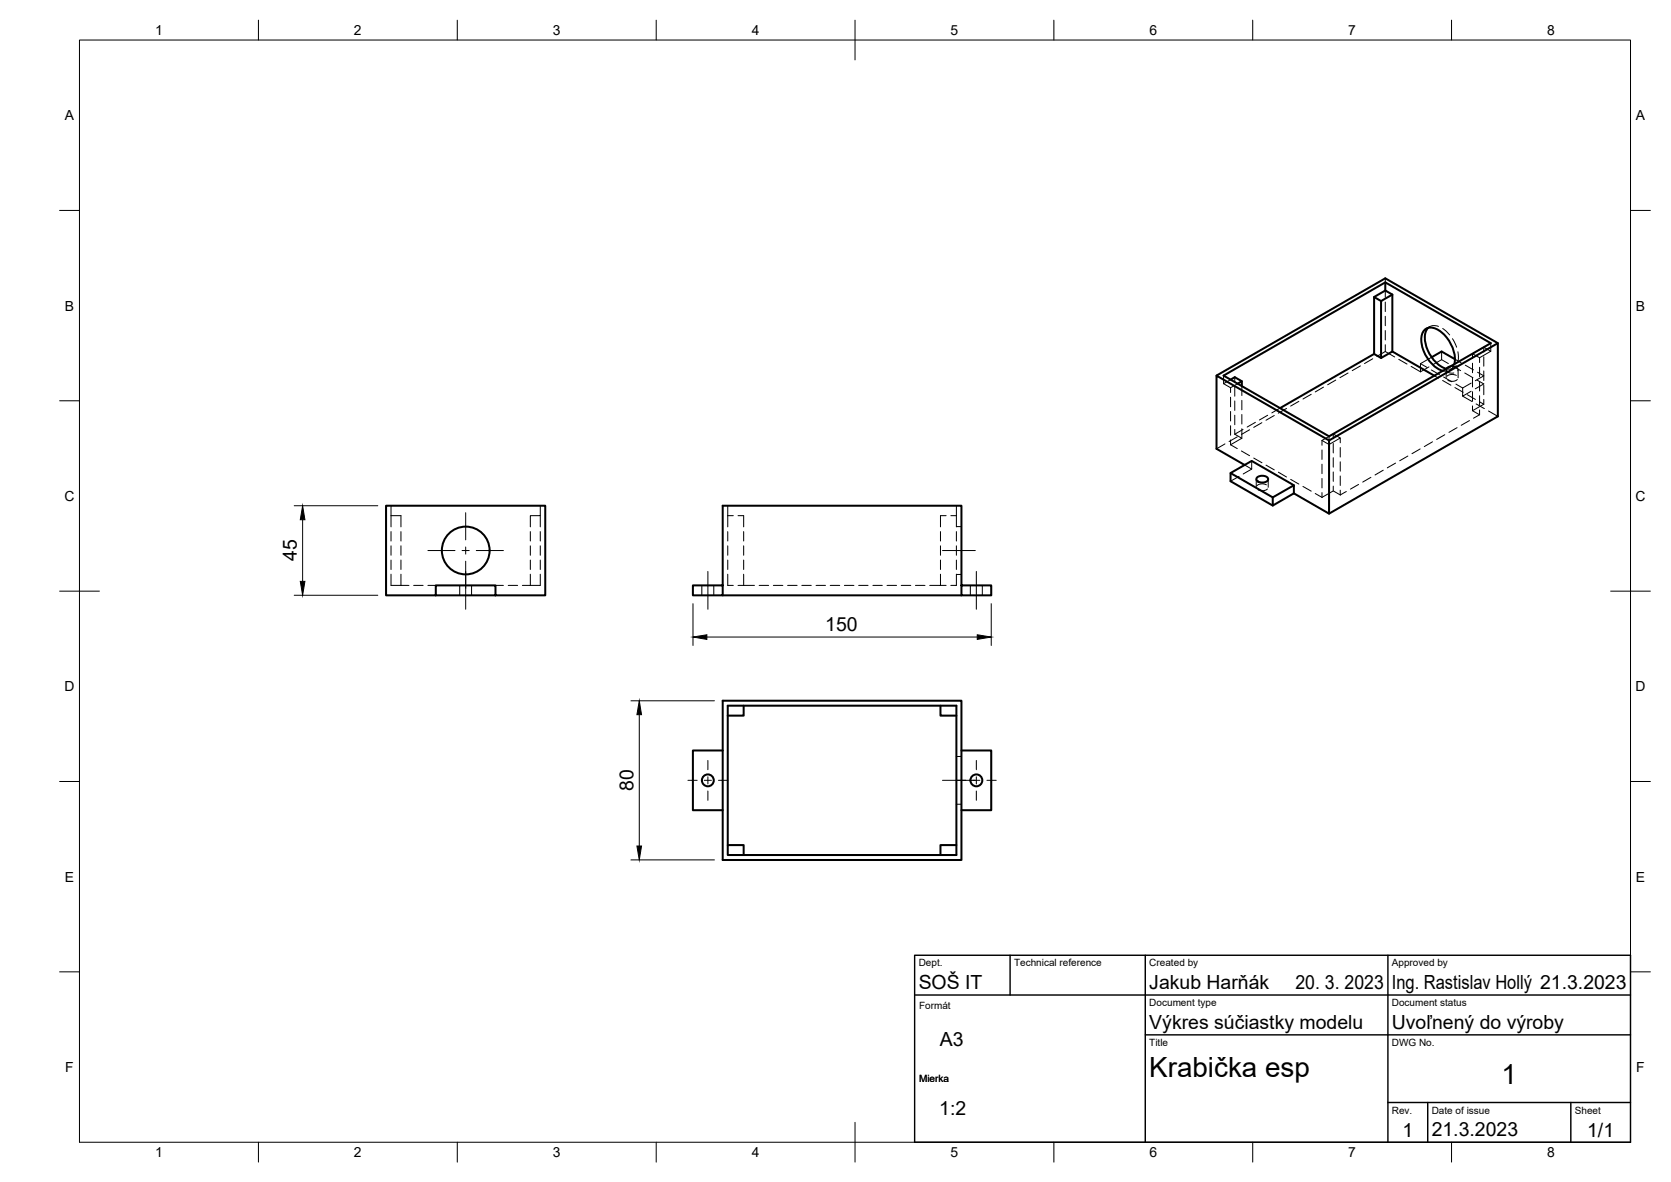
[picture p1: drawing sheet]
<svg xmlns="http://www.w3.org/2000/svg" width="420mm" height="297mm" viewBox="0 0 420 297" stroke-linecap="round" stroke-linejoin="round" font-family="sans-serif">
<!-- layer: Hidden -->
<g fill="none" stroke="#000" stroke-width=".25">
<path d="M348.3 69.9v1.1M348.3 73v1.7M348.3 75.9v2.4M348.3 79.5v2.4M307.7 94.4v2l1.7-1M307.7 96.4l1.7 1v1.2M309.4 99.8v2.4M310.5 94.8v1.2M310.5 97.2v2.4M311.2 96.4l-1.8 1M312.3 97v2.4M329.7 99.1l-2.1 1.2"/>
<path d="M332.8 97.3l-2.1 1.2M335.9 95.5l-2.1 1.2M339 93.7l-2.1 1.2M342.1 92l-2.1 1.1M345.2 90.2l-2.1 1.2M348.3 88.3l2.4 1.4M348.3 83.1v2.3M348.3 86.6v1.7M348.3 88.3l-2.1 1.3M351.7 90.3l2.1 1.2M354.8 92.1l2.4 1.3M357.2 91.4l1.7 1"/>
<path d="M357.2 91.4v2M359.3 92.2l-2.1 1.2M359.5 82.1l-.9 .5M359.9 93l2 1.2M359.9 89.8l-2.7 1.6M360.6 94.4l1.1 .6M361.7 82l-1.5-.2-1.1 .6M362.5 88.3v2.1M362.5 90.4l-2.2 1.2M362.5 90.4l1.7 1M362.7 95.6l2.1 1.2M362.8 82.6l1.7 1.6"/>
<path d="M362.8 93.2h1.2M363 94.7l2 1.2M363.6 92.9v2.1M363.7 92.7a1.09 1.09 0 0 0 1.5 1.1l.3-.1M364.7 92.1a1.36 1.36 0 0 1 1.9 1l-.1 .1M365.2 92l2.1 1.1M365.2 85.1l1 2.2M365.5 92.5l-.9 .5M365.7 91.5l-.7 1.1M365.8 97.4l2.1 1.2M365.8 90.3l1.6 .9M366.1 96.5l1.7 1"/>
<path d="M366.1 91.8l-1.1 .9h-1.4M366.2 94.3a2.19 2.19 0 0 0-2.4 .3M366.4 95.4a2.15 2.15 0 0 1-2.3 .2M366.6 88.4v2.4M366.6 92.9v2.1M367.8 97.5v2.1l2.1-1.3M367.8 99.6l2.3 1.3M368.3 93.7l2.1 1.2M368.4 91.8l2.1 1.1M368.9 99.2l2.1 1.2M369.9 96.3l-2.1 1.2M370.2 88.9l2.9-1.6 1.7 1-2.8 1.6z"/>
<path d="M370.2 88.9v1.2M370.2 91.3v2.4M370.2 94.9v2.3M370.2 98.4v2.4M371.4 95.5l1.7 1-2.2 1.2M371.5 93.5l1.6 1-2.2 1.2M372 89.9v1.2M372 92.3v2.4M372 95.9v2.4M372 99.4v2.4M373.1 87.3v1.2M373.1 89.6v2.4"/>
<path d="M373.1 93.2v2.4M373.1 96.8v2.4M374.8 86.2v2.1M308 111.6l-2.1 1.2M309.4 111.8l1.7 .9M309.4 103.4v2.4M309.4 107v2.4M309.4 110.6v1.2M310.5 109.1l1.8 1-2.9 1.7M310.5 100.8v2.4M310.5 104.3v2.4M310.5 107.9v1.2"/>
<path d="M311.1 109.8l-2.1 1.2M311.6 119.7l-2.2 1.2M312.1 113.3l2.1 1.2M312.3 100.6v2.4M312.3 104.2v2.4M312.3 107.7v2.4M312.5 107.9l-2 1.2M312.9 116.8l1.8 1.1M314.2 108l-2.1 1.2M314.7 115.8v2.1l-2.1 1.2M315.2 115.1l2.1 1.2M315.7 106.1l-2.1 1.2"/>
<path d="M317.3 106.2l-2.1 1.2M318.3 116.9l2.1 1.2M318.7 104.4l-2 1.1M320.4 104.4l-2.1 1.2M321.4 118.7l2.1 1.2M321.9 102.6l-2.1 1.2M323.5 102.6l-2.1 1.2M326.6 100.9l-2.1 1.2M332.4 110.7v1.2M332.4 113.1v2.4M332.4 116.7v2.3M334.2 109.7v1"/>
<path d="M335.2 109.1l1.8 1-2.8 1.6-1.8-1M335.2 109.1l-2.8 1.6M335.2 109.1v1.2M335.2 111.4v2.4M335.2 115v2.4M335.2 118.6v2.4M337 110.1v1.2M337 112.5v2.4M337 116v2.4M337 119.6v2.4M344.7 120l-2.1 1.1M347.8 118.2l-2.1 1.2"/>
<path d="M350.9 116.4l-2.1 1.2M354 114.6l-2.1 1.2M357.1 112.8l-2.1 1.2M360.2 111l-2.1 1.2M363.3 109.2l-2.1 1.2M366.4 107.5l-2.1 1.2M369.5 105.7l-2.1 1.2M370.2 102v1.2l1.8 1M371.2 101.5l2 1.2M372 103v1.2M372 101l1.1 .6M372 104.2l-1.5 .9"/>
<path d="M373.1 100.4v1.2M373.1 101.6l-2.9 1.6M374.3 103.3l2.3 1.3M98.3 129.6h2.5v2.8M98.3 127.1v5.3M98.3 133.6v2.4M98.3 137.2v2.3M100.8 133.6v2.4M100.8 137.2v2.3M133.3 133.6v2.4M133.3 137.2v2.3M135.8 127.1v2.5h-2.5v2.8"/>
<path d="M135.8 129.6v2.8M135.8 133.6v2.4M135.8 137.2v2.3M183 129.6h1.4M183 127.1v5.3M183 133.6v2.4M183 137.2v2.3M185.6 129.6h1.4v2.8M187 133.6v2.4M187 137.2v2.3M236.5 133.6v2.4M236.5 137.2v2.3"/>
<path d="M237.9 129.6h-1.4v2.8M239.1 129.6h1.4M240.5 127.1v5.3M240.5 133.6v2.4M240.5 137.2v2.3M240.5 132.3h1.2M315.9 120.4v2.1M318.4 121.8a2.19 2.19 0 0 0-2.3 .3M318.7 122.9a2.15 2.15 0 0 1-2.4 .2M318.9 120.4v2.1M324.5 120.5l2.1 1.2M327.6 122.2l2.1 1.2"/>
<path d="M330.7 124l1.7 1M332.4 120.2v2.4M332.4 123.8v1.2M335.2 122.2v1.2M337 124.4l-1.8-1-2.8 1.6M337 123.2v1.2M338.5 123.5l-1.5 .9M341.6 121.7l-2 1.2M98.3 144.3v2.8h4.5M98.3 140.7v2.4M100.8 140.7v2.4M100.8 144.3v2.8"/>
<path d="M104 147.1h2.4M107.6 147.1h2M115.6 147.1v2.5M118.6 147.1v2.5M124.6 147.1h2M127.8 147.1h2.4M133.3 140.7v2.4M133.3 144.3v2.8M135.8 144.3v2.8h-4.5M135.8 140.7v2.4M176.5 147.1v2.5M179.5 147.1v2.5"/>
<path d="M183 144.3v2.8h1.4M183 140.7v2.4M185.6 147.1h4.1M187 140.7v2.4M187 144.3v2.8M190.9 147.1h2.4M194.5 147.1h2.3M198 147.1h2.4M201.6 147.1h2.4M205.2 147.1h2.4M208.7 147.1h2.4M212.3 147.1h2.4"/>
<path d="M215.9 147.1h2.4M219.5 147.1h2.3M223 147.1h2.4M226.6 147.1h2.4M230.2 147.1h2.4M233.8 147.1h4.1M236.5 140.7v2.4M236.5 144.3v2.8M240.5 140.7v2.4M240.5 144.3v2.8h-1.4M240.5 144.4h1.2M244 147.1v2.5"/>
<path d="M247 147.1v2.5M240.5 190.1h1.2M240.5 202.1h1.2"/>
</g>
<!-- layer: Visible -->
<g fill="none" stroke="#000" stroke-width=".51">
<path d="M345.5 74.6v14.3M348.3 71l-40.6 23.4 26.5 15.3 40.6-23.5-26.5-15.2v2l1.8 1v14.3M348.3 73l-2.8 1.6 1.8 1.1M350.1 74l-2.8 1.7v14.3M305.9 94.4l42.4-24.5 28.3 16.3v18.4l-42.4 24.5M309.4 95.4l1.1-.6 1.8 1-1.1 .6M312.3 95.8v1.2M345.5 88.9l-23.6 13.7M350.1 88.3l-2.8 1.7-1.8-1.1M350.1 88.3l10.5 6.1M359.1 82.4a5.3 5.3 0 0 0-.1 5.7 8 8 0 0 0 4.7 4.6M359.9 89.8l2.6-1.5 3.3 2"/>
<path d="M364.7 92.1l-1 .6M365.7 91.5a8.6 8.6 0 0 0-5.3-9.1 2.53 2.53 0 0 0-3 3.1 8.8 8.8 0 0 0 5.4 7.7M376.6 86.2l-42.4 24.5M309.4 118.9l10.6 6.1 5.3-3.1v2.1M312.9 116.8l-7-4v-18.4l28.3 16.3v18.4l-8.9-5.1M316 120a1.95 1.95 0 0 1 2.9 .3 1.29 1.29 0 0 1-1.7 1 .9 .9 0 0 1-1-.3 .9 .9 0 0 1-.2-1zM325.3 121.9l-10.6-6.1-5.3 3.1v2l10.6 6.1M325.3 124l-5.3 3v-2M109.6 149.6h-12.5v-22.5h40v22.5h-27.5v-2.5h15v2.5M181.7 147.1h-7.5v2.5h7.5v-22.5h60v22.5h7.5v-2.5h-7.5M181.7 149.6h60M181.7 176.1h60v40h-60z"/>
<path d="M183 177.3h57.5v37.6h-57.5zM187 177.3v2.5h-4M236.5 177.3v2.5h4M181.7 188.6h-7.5v15h7.5M241.7 188.6h7.5v15h-7.5M183 212.4h4v2.5M240.5 212.4h-4v2.5"/>
<circle cx="117.1" cy="138.3" r="6"/>
<circle cx="178" cy="196.1" r="1.49"/>
<circle cx="245.5" cy="196.1" r="1.49"/>
</g>
<!-- layer: BORDER -->
<g fill="none" stroke="#000" stroke-width=".25">
<path d="M20 10.1h390v276.9h-390zM65 5.1v5M115 5.1v5M165 5.1v5M215 5.1v10M265 5.1v5M315 5.1v5M365 5.1v5M15 52.9h5M410 52.9h5M15 100.7h5M410 100.7h5"/>
<path d="M15 148.6h10M405 148.6h10M15 196.4h5M410 196.4h5M15 244.2h5M410 244.2h5M65 287v5M115 287v5M165 287v5M215 282.1v9.9M265 287v5M315 287v5"/>
<path d="M365 287v5"/>
</g>
<!-- layer: TITLEBLOCK -->
<path d="M230 240.1h180v46.9h-180zM230 250h180M254 240.1v9.9M288 240.1v46.9M349 240.1v46.9M288 260.1h122M349 277.1h61M359 277.1v9.9M395 277.1v9.9" fill="none" stroke="#000" stroke-width=".36"/>
<!-- layer: FD_Dimensions -->
<path d="M74 127.1h21M76.1 130.6v15.5M74 149.6h21M174.2 151.7v10.5M249.2 151.7v10.5M158.6 176.1h21M160.7 179.6v33M177.7 160.1h68M158.6 216.1h21" fill="none" stroke="#000" stroke-width=".25"/>
<path d="M76.1 127.1l.6 3.5h-1.2zM75.5 146.1h1.2l-.6 3.5zM174.2 160.1l3.5-.6v1.2zM245.7 159.5l3.5 .6-3.5 .6zM160.7 176.1l.6 3.5h-1.2zM160.1 212.6h1.2l-.6 3.5z" fill="#000" stroke="#000" stroke-width=".25"/>
<!-- layer: Smart Centers -->
<g fill="none" stroke="#000" stroke-width=".25">
<path d="M107.6 138.4h6.8M116.2 138.4h1.8M117.1 128.8v6.9M117.1 137.5v1.7M119.8 138.4h6.8M237 138.4h8.2M117.1 141v12.1M178 143.6v9.5M245.5 143.6v9.5M173 196.1h2.3M177.1 196.1h1.8M178 191.1v2.3"/>
<path d="M178 195.2v1.8M178 198.8v2.3M180.7 196.1h2.3M237 196.1h9.4M245.5 191.1v2.3M245.5 195.2v1.8M245.5 198.8v2.3M248.2 196.1h2.3"/>
</g>
<g font-size="7">
<text x="289" y="270.6">Krabička esp</text>
<text x="377.5" y="272.3">1</text>
</g>
<g font-size="4.9">
<text x="74.6" y="141" transform="rotate(-90 74.6 141)">45</text>
<text x="207.5" y="158.7">150</text>
<text x="159.3" y="198.8" transform="rotate(-90 159.3 198.8)">80</text>
<text x="231" y="248.5">SOŠ IT</text>
<text x="289" y="248.5">Jakub Harňák</text>
<text x="325.7" y="248.5">20. 3. 2023</text>
<text x="350" y="248.5">Ing. Rastislav Hollý 21.3.2023</text>
<text x="236.3" y="262.9">A3</text>
<text x="289" y="258.6">Výkres súčiastky modelu</text>
<text x="350" y="258.6">Uvoľnený do výroby</text>
<text x="236.2" y="280.2">1:2</text>
<text x="352.6" y="285.7">1</text>
<text x="360" y="285.5">21.3.2023</text>
<text x="399.1" y="285.7">1/1</text>
</g>
<g font-size="3.5">
<text x="39" y="8.8">1</text>
<text x="89" y="8.8">2</text>
<text x="139" y="8.8">3</text>
<text x="189" y="8.8">4</text>
<text x="239" y="8.8">5</text>
<text x="289" y="8.8">6</text>
<text x="339" y="8.8">7</text>
<text x="389" y="8.8">8</text>
<text x="16.3" y="30.2">A</text>
<text x="411.3" y="30.2">A</text>
<text x="16.3" y="78">B</text>
<text x="411.3" y="78">B</text>
<text x="16.2" y="125.9">C</text>
<text x="411.2" y="125.9">C</text>
<text x="16.2" y="173.7">D</text>
<text x="411.2" y="173.7">D</text>
<text x="16.3" y="221.6">E</text>
<text x="411.3" y="221.6">E</text>
<text x="16.4" y="269.4">F</text>
<text x="411.4" y="269.4">F</text>
<text x="39" y="290.8">1</text>
<text x="89" y="290.8">2</text>
<text x="139" y="290.8">3</text>
<text x="189" y="290.8">4</text>
<text x="239" y="290.8">5</text>
<text x="289" y="290.8">6</text>
<text x="339" y="290.8">7</text>
<text x="389" y="290.8">8</text>
</g>
<g font-size="2.5">
<text x="231" y="242.9">Dept.</text>
<text x="255" y="242.9">Technical reference</text>
<text x="289" y="242.9">Created by</text>
<text x="350" y="242.9">Approved by</text>
<text x="231.1" y="253.6">Formát</text>
<text x="289" y="252.8">Document type</text>
<text x="350" y="252.8">Document status</text>
<text x="289" y="262.9">Title</text>
<text x="350" y="262.9">DWG No.</text>
<text x="231.1" y="272">Mierka</text>
<text x="350" y="279.9">Rev.</text>
<text x="360" y="279.9">Date of issue</text>
<text x="396" y="279.9">Sheet</text>
</g>
</svg>
